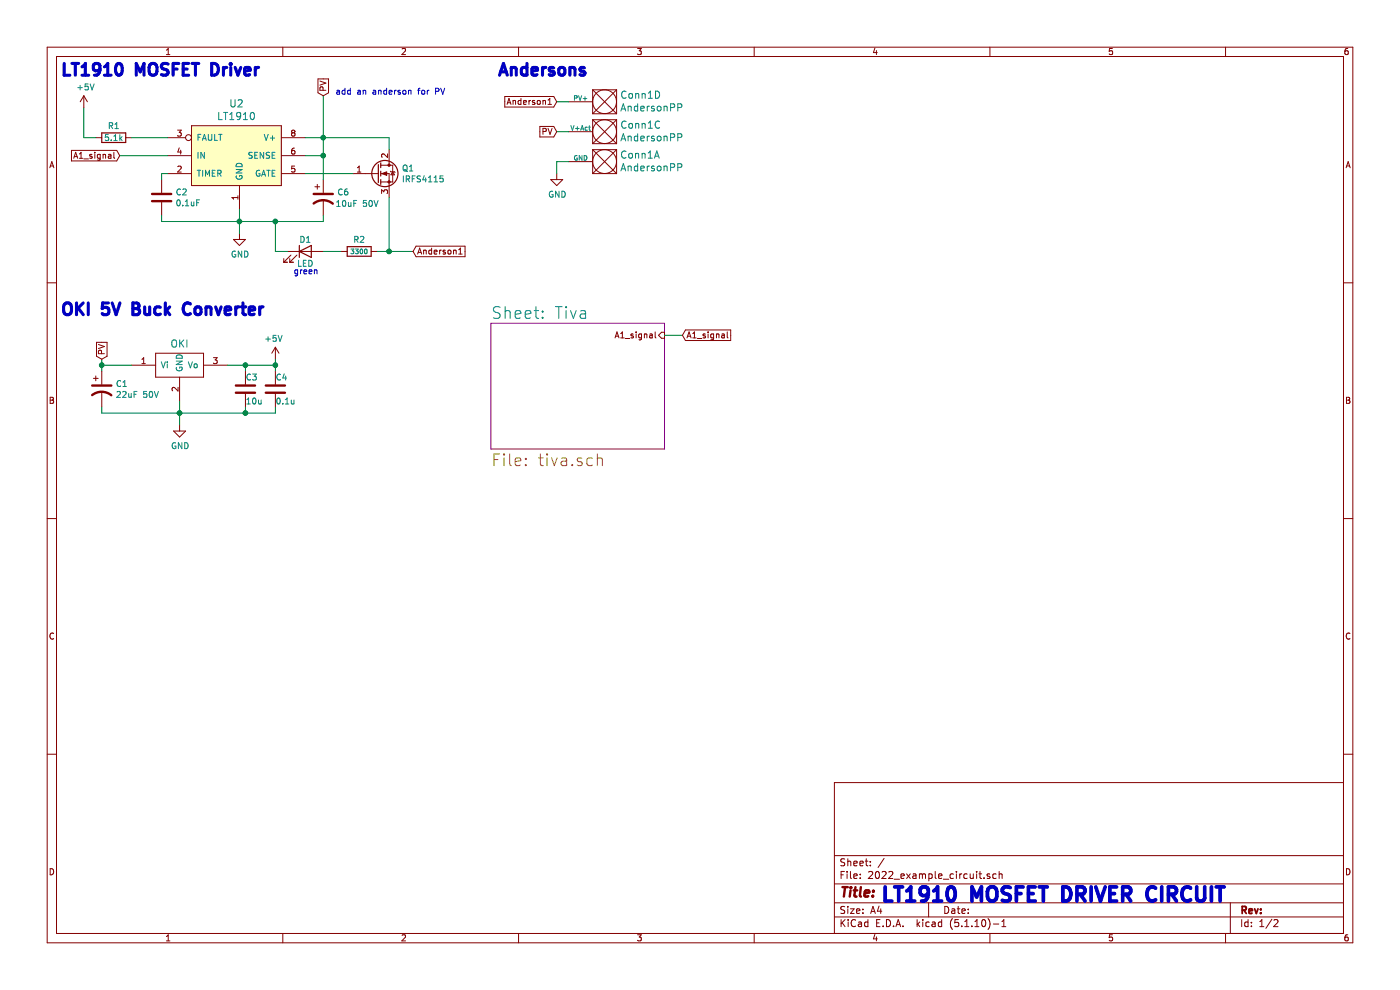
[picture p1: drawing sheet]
EESchema Schematic File Version 4
EELAYER 30 0
EELAYER END
$Descr A4 11693 8268
encoding utf-8
Sheet 1 2
Title ""
Date ""
Rev ""
Comp ""
Comment1 ""
Comment2 ""
Comment3 ""
Comment4 ""
$EndDescr
$Comp
L MRDT_ICs:LT1910 U2
U 1 1
P 1600 1550
F 0 "U2" H 1975 2237 60  0000 C CNN
F 1 "LT1910" H 1975 2131 60  0000 C CNN
F 2 "Package_SO:SOIC-8_3.9x4.9mm_P1.27mm" H 1600 1550 60  0001 C CNN
F 3 "" H 1600 1550 60  0001 C CNN
	1    1600 1550
	1    0    0    -1  
$EndComp
$Comp
L Device:R R1
U 1 1
P 950 1150
F 0 "R1" V 850 1150 50  0000 C CNN
F 1 "5.1k" V 950 1150 50  0000 C CNN
F 2 "Resistor_SMD:R_0603_1608Metric_Pad0.98x0.95mm_HandSolder" V 880 1150 50  0001 C CNN
F 3 "~" H 950 1150 50  0001 C CNN
	1    950  1150
	0    1    1    0   
$EndComp
$Comp
L Device:C C2
U 1 1
P 1350 1650
F 0 "C2" H 1465 1696 50  0000 L CNN
F 1 "0.1uF" H 1465 1605 50  0000 L CNN
F 2 "Capacitor_SMD:C_0603_1608Metric_Pad1.08x0.95mm_HandSolder" H 1388 1500 50  0001 C CNN
F 3 "~" H 1350 1650 50  0001 C CNN
	1    1350 1650
	1    0    0    -1  
$EndComp
Wire Wire Line
	1350 1500 1350 1450
Wire Wire Line
	1350 1450 1400 1450
Wire Wire Line
	1350 1800 1350 1850
Wire Wire Line
	1350 1850 2000 1850
Wire Wire Line
	2000 1850 2000 1750
Wire Wire Line
	2000 1850 2000 1950
Connection ~ 2000 1850
Wire Wire Line
	700  1150 800  1150
Wire Wire Line
	1100 1150 1400 1150
Wire Wire Line
	700  1150 700  900 
$Comp
L power:+5V #PWR0101
U 1 1
P 700 900
F 0 "#PWR0101" H 700 750 50  0001 C CNN
F 1 "+5V" H 715 1073 50  0000 C CNN
F 2 "" H 700 900 50  0001 C CNN
F 3 "" H 700 900 50  0001 C CNN
	1    700  900 
	1    0    0    -1  
$EndComp
Wire Wire Line
	2550 1150 2700 1150
Wire Wire Line
	3250 1150 3250 1250
Wire Wire Line
	2550 1450 2950 1450
$Comp
L Device:R R2
U 1 1
P 3000 2100
F 0 "R2" V 2900 2100 50  0000 C CNN
F 1 "3300" V 3000 2100 39  0000 C CNN
F 2 "Resistor_SMD:R_0603_1608Metric_Pad0.98x0.95mm_HandSolder" V 2930 2100 50  0001 C CNN
F 3 "~" H 3000 2100 50  0001 C CNN
	1    3000 2100
	0    1    1    0   
$EndComp
$Comp
L Device:LED D1
U 1 1
P 2550 2100
F 0 "D1" H 2550 2200 50  0000 C CNN
F 1 "LED" H 2550 2000 50  0000 C CNN
F 2 "LED_SMD:LED_0603_1608Metric_Pad1.05x0.95mm_HandSolder" H 2550 2100 50  0001 C CNN
F 3 "~" H 2550 2100 50  0001 C CNN
	1    2550 2100
	1    0    0    -1  
$EndComp
Wire Wire Line
	2850 2100 2700 2100
$Comp
L power:GND #PWR0102
U 1 1
P 2000 1950
F 0 "#PWR0102" H 2000 1700 50  0001 C CNN
F 1 "GND" H 2005 1777 50  0000 C CNN
F 2 "" H 2000 1950 50  0001 C CNN
F 3 "" H 2000 1950 50  0001 C CNN
	1    2000 1950
	1    0    0    -1  
$EndComp
Wire Wire Line
	2550 1300 2700 1300
Wire Wire Line
	2700 1300 2700 1150
Connection ~ 2700 1150
Wire Wire Line
	2700 1150 3250 1150
Wire Wire Line
	2700 1150 2700 800 
Text GLabel 2700 800  1    50   Input ~ 0
PV
$Comp
L Device:CP1 C6
U 1 1
P 2700 1650
F 0 "C6" H 2815 1696 50  0000 L CNN
F 1 "10uF 50V" H 2800 1600 50  0000 L CNN
F 2 "Capacitor_THT:CP_Radial_D6.3mm_P2.50mm" H 2700 1650 50  0001 C CNN
F 3 "~" H 2700 1650 50  0001 C CNN
	1    2700 1650
	1    0    0    -1  
$EndComp
Wire Wire Line
	2700 1850 2700 1800
Wire Wire Line
	2700 1300 2700 1500
Connection ~ 2700 1300
Wire Wire Line
	3250 2100 3150 2100
Wire Wire Line
	3250 1650 3250 2100
$Comp
L MRDT_Devices:OKI U1
U 1 1
P 1300 3150
F 0 "U1" H 1350 3100 60  0001 C CNN
F 1 "OKI" H 1500 3431 60  0000 C CNN
F 2 "MRDT_Devices:OKI_Horizontal" H 1100 3050 60  0001 C CNN
F 3 "" H 1100 3050 60  0001 C CNN
	1    1300 3150
	1    0    0    -1  
$EndComp
Text GLabel 3450 2100 2    50   Input ~ 0
Anderson1
Wire Wire Line
	3250 2100 3450 2100
Connection ~ 3250 2100
$Comp
L Device:CP1 C1
U 1 1
P 850 3250
F 0 "C1" H 965 3296 50  0000 L CNN
F 1 "22uF 50V" H 965 3205 50  0000 L CNN
F 2 "Capacitor_THT:CP_Radial_D6.3mm_P2.50mm" H 850 3250 50  0001 C CNN
F 3 "~" H 850 3250 50  0001 C CNN
	1    850  3250
	1    0    0    -1  
$EndComp
$Comp
L Device:C C3
U 1 1
P 2050 3250
F 0 "C3" H 2050 3350 50  0000 L CNN
F 1 "10u" H 2050 3150 50  0000 L CNN
F 2 "Capacitor_SMD:C_0603_1608Metric_Pad1.08x0.95mm_HandSolder" H 2088 3100 50  0001 C CNN
F 3 "~" H 2050 3250 50  0001 C CNN
	1    2050 3250
	1    0    0    -1  
$EndComp
Wire Wire Line
	1900 3050 2050 3050
Wire Wire Line
	1500 3450 1500 3350
Wire Wire Line
	2050 3050 2050 3100
Wire Wire Line
	2050 3400 2050 3450
Wire Wire Line
	2050 3450 1500 3450
Wire Wire Line
	1100 3050 850  3050
Wire Wire Line
	850  3050 850  3100
Wire Wire Line
	850  3450 1500 3450
Wire Wire Line
	850  3400 850  3450
Connection ~ 1500 3450
Wire Wire Line
	1500 3450 1500 3550
$Comp
L power:GND #PWR0103
U 1 1
P 1500 3550
F 0 "#PWR0103" H 1500 3300 50  0001 C CNN
F 1 "GND" H 1505 3377 50  0000 C CNN
F 2 "" H 1500 3550 50  0001 C CNN
F 3 "" H 1500 3550 50  0001 C CNN
	1    1500 3550
	1    0    0    -1  
$EndComp
Wire Wire Line
	2300 3050 2300 3000
$Comp
L power:+5V #PWR0104
U 1 1
P 2300 3000
F 0 "#PWR0104" H 2300 2850 50  0001 C CNN
F 1 "+5V" H 2315 3173 50  0000 C CNN
F 2 "" H 2300 3000 50  0001 C CNN
F 3 "" H 2300 3000 50  0001 C CNN
	1    2300 3000
	-1   0    0    -1  
$EndComp
Text Notes 500  650  0    98   ~ 20
LT1910 MOSFET Driver
Text Notes 500  2650 0    98   ~ 20
OKI 5V Buck Converter
Text Notes 4150 650  0    98   ~ 20
Andersons
Wire Wire Line
	1400 1300 1000 1300
$Sheet
S 4100 2700 1450 1050
U 613B0E67
F0 "Tiva" 98
F1 "tiva.sch" 98
F2 "A1_signal" I R 5550 2800 50 
$EndSheet
Text GLabel 5700 2800 2    50   Input ~ 0
A1_signal
Wire Wire Line
	5550 2800 5700 2800
Text GLabel 1000 1300 0    50   Input ~ 0
A1_signal
Text Notes 2450 2300 0    50   ~ 0
green
Text Notes 7350 7550 0    118  ~ 24
LT1910 MOSFET DRIVER CIRCUIT
$Comp
L MRDT_Connectors:AndersonPP Conn1
U 1 1
P 5150 1250
F 0 "Conn1" H 5122 1297 60  0000 R CNN
F 1 "AndersonPP" H 5122 1403 60  0000 R CNN
F 2 "MRDT_Connectors:Anderson_3_Horizontal_Side_by_Side" H 5000 700 60  0001 C CNN
F 3 "" H 5000 700 60  0001 C CNN
	1    5150 1250
	-1   0    0    1   
$EndComp
$Comp
L power:GND #PWR0105
U 1 1
P 4650 1450
F 0 "#PWR0105" H 4650 1200 50  0001 C CNN
F 1 "GND" H 4655 1277 50  0000 C CNN
F 2 "" H 4650 1450 50  0001 C CNN
F 3 "" H 4650 1450 50  0001 C CNN
	1    4650 1450
	1    0    0    -1  
$EndComp
Wire Wire Line
	4650 1350 4650 1450
Wire Wire Line
	4750 1350 4650 1350
Wire Wire Line
	4650 850  4750 850 
Text GLabel 4650 850  0    50   Input ~ 0
Anderson1
Connection ~ 2050 3050
Wire Wire Line
	850  3050 850  3000
Text GLabel 850  3000 1    50   Input ~ 0
PV
Connection ~ 850  3050
$Comp
L Device:C C4
U 1 1
P 2300 3250
F 0 "C4" H 2300 3350 50  0000 L CNN
F 1 "0.1u" H 2300 3150 50  0000 L CNN
F 2 "Capacitor_SMD:C_0603_1608Metric_Pad1.08x0.95mm_HandSolder" H 2338 3100 50  0001 C CNN
F 3 "~" H 2300 3250 50  0001 C CNN
	1    2300 3250
	1    0    0    -1  
$EndComp
Wire Wire Line
	2050 3050 2300 3050
Wire Wire Line
	2300 3050 2300 3100
Wire Wire Line
	2300 3450 2050 3450
Wire Wire Line
	2300 3400 2300 3450
Connection ~ 2050 3450
Connection ~ 2300 3050
Wire Wire Line
	2400 2100 2300 2100
Connection ~ 2300 1850
Wire Wire Line
	2000 1850 2300 1850
Wire Wire Line
	2300 1850 2700 1850
Wire Wire Line
	2300 2100 2300 1850
Text Notes 2800 800  0    50   ~ 0
add an anderson for PV
$Comp
L Transistor_FET:IRFS4115 Q1
U 1 1
P 3150 1450
F 0 "Q1" H 3355 1496 50  0000 L CNN
F 1 "IRFS4115" H 3355 1405 50  0000 L CNN
F 2 "Package_TO_SOT_SMD:TO-263-2" H 3350 1375 50  0001 L CIN
F 3 "https://www.infineon.com/dgdl/irfs4115pbf.pdf?fileId=5546d462533600a401535636e5d2218f" H 3150 1450 50  0001 L CNN
	1    3150 1450
	1    0    0    -1  
$EndComp
$Comp
L MRDT_Connectors:AndersonPP Conn1
U 3 1
P 5150 1000
F 0 "Conn1" H 5122 1047 60  0000 R CNN
F 1 "AndersonPP" H 5122 1153 60  0000 R CNN
F 2 "MRDT_Connectors:Anderson_3_Horizontal_Side_by_Side" H 5000 450 60  0001 C CNN
F 3 "" H 5000 450 60  0001 C CNN
	3    5150 1000
	-1   0    0    1   
$EndComp
Text GLabel 4650 1100 0    50   Input ~ 0
PV
Wire Wire Line
	4650 1100 4750 1100
$Comp
L MRDT_Connectors:AndersonPP Conn1
U 4 1
P 5150 750
F 0 "Conn1" H 5122 797 60  0000 R CNN
F 1 "AndersonPP" H 5122 903 60  0000 R CNN
F 2 "MRDT_Connectors:Anderson_3_Horizontal_Side_by_Side" H 5000 200 60  0001 C CNN
F 3 "" H 5000 200 60  0001 C CNN
	4    5150 750 
	-1   0    0    1   
$EndComp
$EndSCHEMATC
